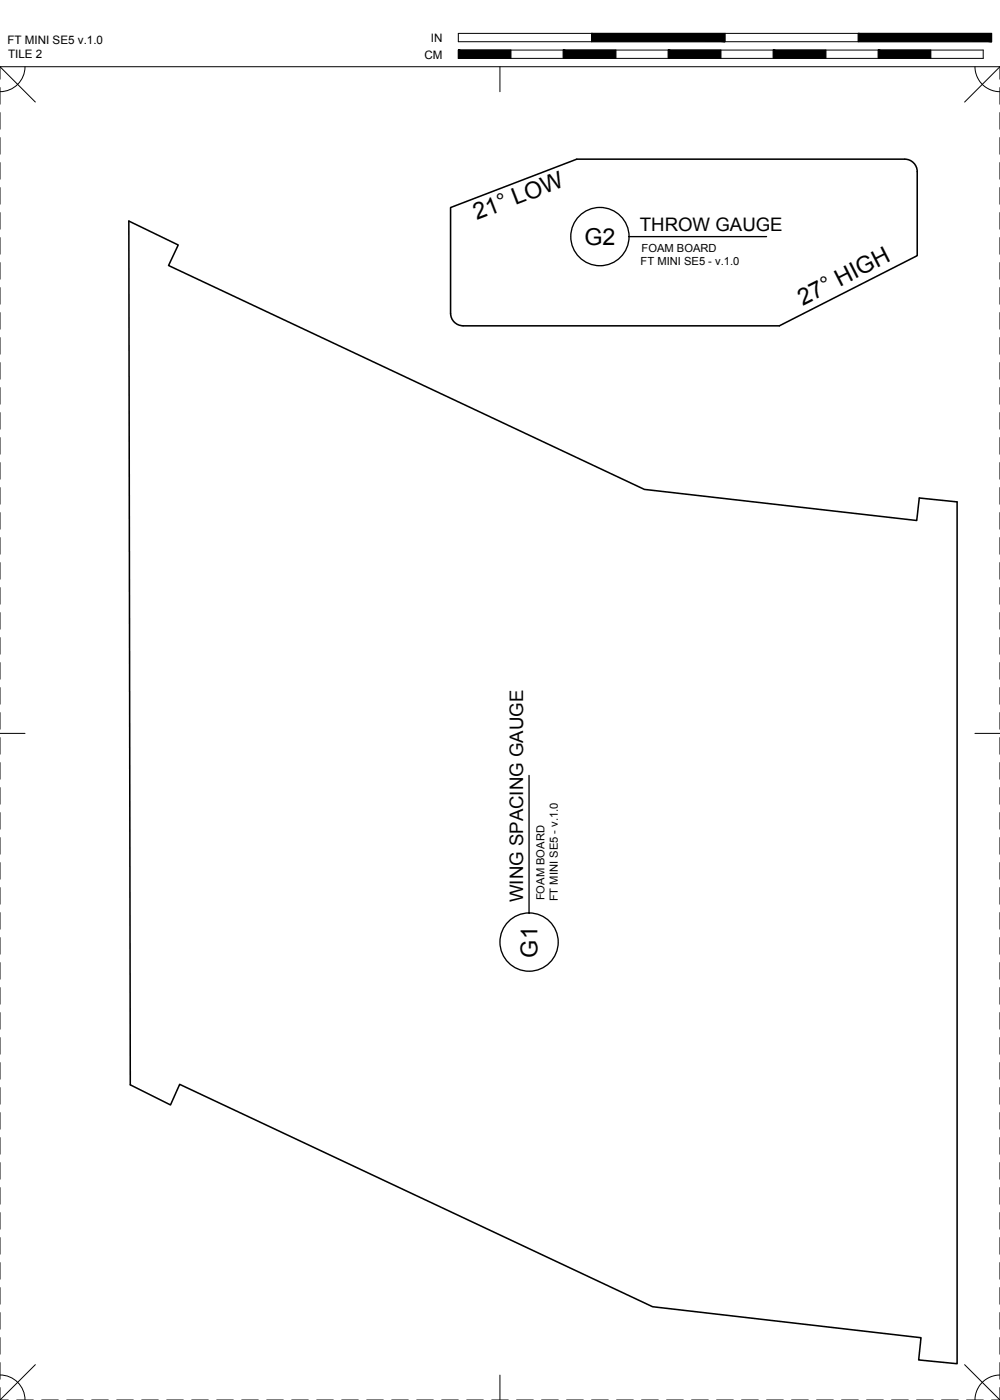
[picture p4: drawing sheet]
<svg xmlns="http://www.w3.org/2000/svg" width="190mm" height="267mm" viewBox="0 0 190 267" stroke-linecap="round" stroke-linejoin="round" font-family="sans-serif">
<!-- layer: 01 CUT -->
<path d="M85.8 39.5l24.1-9.2h62.5a2.38 2.38 0 0 1 2.3 2.4v16l-26.2 13.4h-60.3a2.39 2.39 0 0 1-2.4-2.4zM24.5 42.1l9.5 4.6-1.9 3.9 90.6 42.6 51.9 6 .5-4.3 7.2 .7v164.2l-7.3-.7 .5-4.3-51.2-5.9-90.1-42.3-1.7 3.9-7.7-3.8z" fill="none" stroke="#000" stroke-width=".3"/>
<!-- layer: 23 NOTES -->
<g fill="none" stroke="#000" stroke-width=".25">
<path d="M119.8 45.1h26.2M100.8 147.7v26.2"/>
<circle cx="114.3" cy="45.1" r="5.6"/>
<circle cx="100.8" cy="179.5" r="5.6"/>
</g>
<!-- layer: 22 TILED -->
<g fill="none" stroke="#000" stroke-width=".19">
<path d="M0 12.7l6.7 6.7M0 16.7v3.2M4.8 12.7a4.8 4.8 0 0 1-4.8 4.8M87.3 6.4h101.6v1.5h-101.6zM87.3 9.5h100v1.6h-100zM95.2 12.7v4.8M97.3 9.5v1.6M107.3 9.5v1.6M112.7 6.4v1.5M117.3 9.5v1.6M127.3 9.5v1.6M137.3 9.5v1.6"/>
<path d="M138.1 6.4v1.5M147.3 9.5v1.6M157.3 9.5v1.6M163.5 6.4v1.5M167.3 9.5v1.6M177.3 9.5v1.6M185.7 12.7a4.8 4.8 0 0 0 4.8 4.8M190.5 12.7h-190.5v2.4M190.5 12.7l-6.7 6.7M190.5 12.7v2.4M190.5 16.7v3.2M0 21.4v3.2"/>
<path d="M0 26.2v3.2M0 31v3.1M0 35.7v3.2M190.5 21.4v3.2M190.5 26.2v3.2M190.5 31v3.1M190.5 35.7v3.2M0 40.5v3.2M0 45.3v3.1M0 50v3.2M0 54.8v3.2M0 59.5v3.2"/>
<path d="M190.5 40.5v3.2M190.5 45.3v3.1M190.5 50v3.2M190.5 54.8v3.2M190.5 59.5v3.2M0 64.3v3.2M0 69.1v3.1M0 73.8v3.2M0 78.6v3.2M190.5 64.3v3.2M190.5 69.1v3.1M190.5 73.8v3.2"/>
<path d="M190.5 78.6v3.2M0 83.4v3.1M0 88.1v3.2M0 92.9v3.2M0 97.6v3.2M190.5 83.4v3.1M190.5 88.1v3.2M190.5 92.9v3.2M190.5 97.6v3.2M0 102.4v3.2M0 107.2v3.1M0 111.9v3.2"/>
<path d="M0 116.7v3.2M190.5 102.4v3.2M190.5 107.2v3.1M190.5 111.9v3.2M190.5 116.7v3.2M0 139.7h4.8M0 121.5v3.1M0 126.2v3.2M0 131v3.2M0 135.7v3.2M185.7 139.7h4.8M190.5 121.5v3.1"/>
<path d="M190.5 126.2v3.2M190.5 131v3.2M190.5 135.7v3.2M0 140.5v3.2M0 145.3v3.1M0 150v3.2M0 154.8v3.2M0 159.6v3.1M190.5 140.5v3.2M190.5 145.3v3.1M190.5 150v3.2M190.5 154.8v3.2"/>
<path d="M190.5 159.6v3.1M0 164.3v3.2M0 169.1v3.2M0 173.8v3.2M0 178.6v3.2M190.5 164.3v3.2M190.5 169.1v3.2M190.5 173.8v3.2M190.5 178.6v3.2M0 183.4v3.1M0 188.1v3.2M0 192.9v3.2"/>
<path d="M0 197.7v3.1M190.5 183.4v3.1M190.5 188.1v3.2M190.5 192.9v3.2M190.5 197.7v3.1M0 202.4v3.2M0 207.2v3.2M0 211.9v3.2M0 216.7v3.2M190.5 202.4v3.2M190.5 207.2v3.2M190.5 211.9v3.2"/>
<path d="M190.5 216.7v3.2M0 221.5v3.1M0 226.2v3.2M0 231v3.2M0 235.8v3.1M190.5 221.5v3.1M190.5 226.2v3.2M190.5 231v3.2M190.5 235.8v3.1M0 240.5v3.2M0 245.3v3.2M0 250v3.2"/>
<path d="M0 254.8v3.2M0 259.6v3.1M6.7 260l-6.7 6.7M183.8 260l6.7 6.7M190.5 240.5v3.2M190.5 245.3v3.2M190.5 250v3.2M190.5 254.8v3.2M190.5 259.6v3.1M0 264.3v2.4M0 266.7h1.6M0 261.9a4.8 4.8 0 0 1 4.8 4.8"/>
<path d="M3.2 266.7h3.1M7.9 266.7h3.2M12.7 266.7h3.2M17.5 266.7h3.1M22.2 266.7h3.2M27 266.7h3.2M31.7 266.7h3.2M36.5 266.7h3.2M41.3 266.7h3.1M46 266.7h3.2M50.8 266.7h3.2M55.6 266.7h3.1"/>
<path d="M60.3 266.7h3.2M65.1 266.7h3.2M69.8 266.7h3.2M74.6 266.7h3.2M79.4 266.7h3.1M84.1 266.7h3.2M88.9 266.7h3.2M93.7 266.7h3.1M95.2 261.9v4.8M98.4 266.7h3.2M103.2 266.7h3.2M107.9 266.7h3.2"/>
<path d="M112.7 266.7h3.2M117.5 266.7h3.1M122.2 266.7h3.2M127 266.7h3.2M131.8 266.7h3.1M136.5 266.7h3.2M141.3 266.7h3.2M146 266.7h3.2M150.8 266.7h3.2M155.6 266.7h3.1M160.3 266.7h3.2M165.1 266.7h3.2"/>
<path d="M169.9 266.7h3.1M174.6 266.7h3.2M179.4 266.7h3.2M184.1 266.7h3.2M188.9 266.7h1.6M190.5 261.9a4.8 4.8 0 0 0-4.8 4.8M190.5 264.3v2.4"/>
</g>
<g fill="#000" stroke="#000" stroke-width=".19">
<path d="M87.3 9.5l10 1.6v-1.6zM87.3 9.5l10 1.6h-10z"/>
<path d="M107.3 9.5l10 1.6v-1.6zM107.3 9.5l10 1.6h-10z"/>
<path d="M127.3 9.5l10 1.6v-1.6zM127.3 9.5l10 1.6h-10z"/>
<path d="M112.7 6.4l25.4 1.5v-1.5zM112.7 6.4l25.4 1.5h-25.4z"/>
<path d="M147.3 9.5l10 1.6v-1.6zM147.3 9.5l10 1.6h-10z"/>
<path d="M167.3 9.5l10 1.6v-1.6zM167.3 9.5l10 1.6h-10z"/>
<path d="M163.5 6.4l25.4 1.5v-1.5zM163.5 6.4l25.4 1.5h-25.4z"/>
</g>
<g font-size="4.4">
<text x="90.8" y="42" transform="rotate(-21 90.8 42)">21° LOW</text>
<text x="111.3" y="46.7">G2</text>
<text x="152.9" y="58.3" transform="rotate(-27 152.9 58.3)">27° HIGH</text>
<text x="102.4" y="182.4" transform="rotate(-90 102.4 182.4)">G1</text>
</g>
<g font-size="3.5">
<text x="121.9" y="44">THROW GAUGE</text>
<text x="99.7" y="171.9" transform="rotate(-90 99.7 171.9)">WING SPACING GAUGE</text>
</g>
<g font-size="2.2">
<text x="1.4" y="8.5">FT MINI SE5 v.1.0</text>
<text x="1.5" y="11.1">TILE 2</text>
<text x="80.8" y="11.1">CM</text>
<text x="82.1" y="8">IN</text>
</g>
<g font-size="2.1">
<text x="122" y="50.6">FT MINI SE5 - v.1.0</text>
<text x="122.2" y="48">FOAM BOARD</text>
<text x="103.7" y="171.5" transform="rotate(-90 103.7 171.5)">FOAM BOARD</text>
<text x="106.3" y="171.7" transform="rotate(-90 106.3 171.7)">FT MINI SE5 - v.1.0</text>
</g>
</svg>
